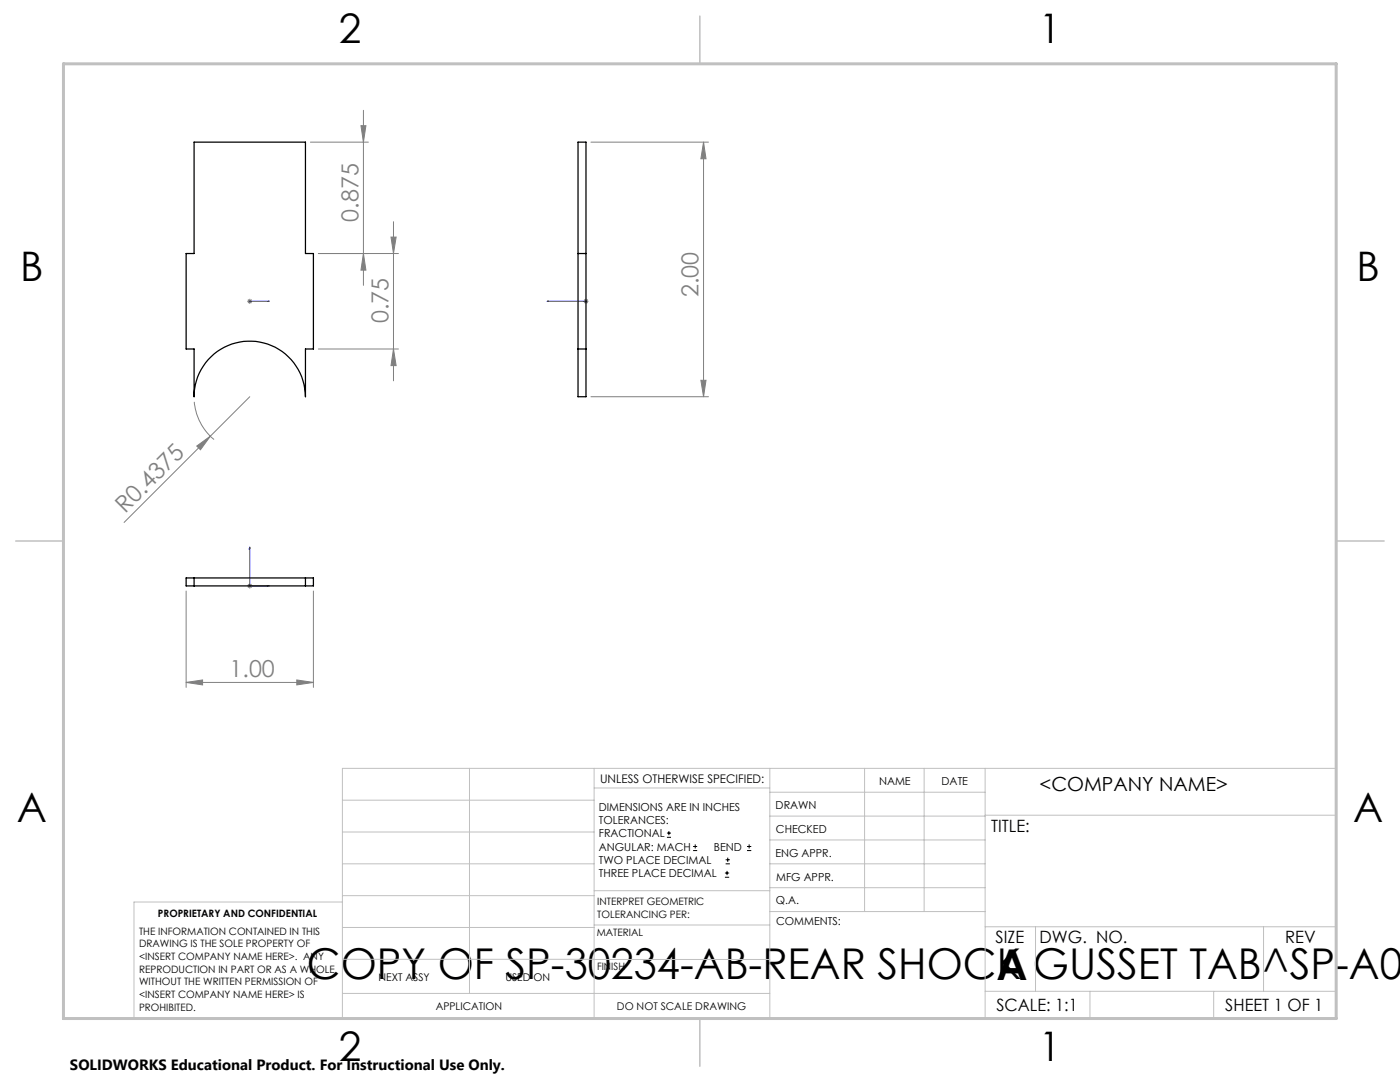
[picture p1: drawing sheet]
<svg xmlns="http://www.w3.org/2000/svg" width="279mm" height="216mm" viewBox="0 0 279 216" stroke-linecap="round" stroke-linejoin="round" font-family="sans-serif">
<g fill="none" stroke="#000" stroke-width=".2">
<path d="M133.1 167.1h.8M133.1 166.2h.8M133.5 165.8v.9M138.3 169.7h.8M138.3 168.9h.8M138.7 168.5v.8M144.7 175h.8M144.7 174.2h.8M144.8 172.4h.9M144.8 171.6h.9M145.1 173.8v.8M145.2 171.1v.9"/>
<path d="M149.1 169.7h.8M149.1 168.9h.8M149.5 168.5v.8"/>
</g>
<path d="M49.7 60.1h.2zM49.8 60.1h.1M49.8 60.1h3.9M53.7 60.1h-.4h.4M109.2 60.1h.4h-.4M109.2 60.1h7.7M116.8 60.1h.3zM116.9 60.1h.1M49.8 109.1l.1 .4h-.2zM49.8 109.1v7.8h3.9M53.3 116.8l.4 .1-.4 .1z" fill="none" stroke="#00f" stroke-width=".2"/>
<g fill="none" stroke="#808080" stroke-width=".2">
<path d="M61.9 28.4h11.6M72 25.1h1l-.5 3.3zM72.5 22v34.9M117.9 28.4h23.5M140.4 28.4l.5 3.3h-1zM140.4 28.4v50.8M49.5 59.8l.7 .7M49.8 59.6v1M50.2 59.8l-.7 .7M72.5 50.6l.5 3.3h-1zM78 47.3h1.1l-.6 3.3zM78.5 44.2v31.8"/>
<path d="M79.5 50.6h-16M116.6 59.8l.7 .7M116.9 59.6v1M117.3 59.8l-.7 .7M49.3 60.1h1M49.8 79.2l-25 25M63.5 69.6h16M78.5 69.6l.6 3.4h-1.1zM116.5 60.1h.9M117.9 79.2h23.5M139.9 75.9h1l-.5 3.3zM38.8 80.2a11.1 11.1 0 0 0 3.9 7.5"/>
<path d="M39.3 89l2.7-2-2 2.7zM37.1 117.9v19.3M49.3 116.9h1M49.5 116.6l.7 .7M49.8 116.4v1M50.2 116.6l-.7 .7M62.5 117.9v19.3M37.1 136.2l3.3-.5v1zM37.1 136.2h25.4M59.2 135.7l3.3 .5-3.3 .5z"/>
</g>
<g fill="none" stroke="#c0c0c0" stroke-width=".2">
<path d="M68.3 159.7h50.3M93.7 153.3v44.9M118.6 153.3v49.9M118.6 157.2h35M153.6 153.3v49.9M153.6 158.1h43M172.5 153.3v28.6M184.4 153.3v28.6M196.6 153.3v49.9M68.3 180h-41.6v23.2h240v-49.9h-198.4v49.9M68.3 166h50.3M68.3 178.7h50.3"/>
<path d="M68.3 172.4h50.3M118.6 177.7h35M153.6 162.8h43M153.6 177.1h43M153.6 172.4h43M153.6 167.6h43M196.6 162.7h70.1M68.3 198.2h85.3M68.3 191.4l85.3 .1M68.3 185.1h50.3M118.6 184.6h35M153.6 181.9h43"/>
<path d="M196.6 184.9h70.1M196.6 197.8h70.1M206.7 184.9v12.9M217.5 197.8v5.4M242.2 197.8v5.4M252.2 184.9v12.9"/>
</g>
<path d="M139.7 3.2v9.5M3.1 107.9h9.6M266.7 107.9h9.5M139.7 203.2v9.6" fill="none" stroke="#c0c0c0" stroke-width=".3"/>
<path d="M12.7 12.7h254v190.5h-254z" fill="none" stroke="#c0c0c0" stroke-width=".6"/>
<g fill="#00f">
<path d="M53.3 60.1h.4zM49.7 60.1h.2z"/>
<path d="M116.8 60.1h.3zM109.2 60.1h.4z"/>
<path d="M53.3 116.8l.4 .1-.4 .1zM49.8 109.1l.1 .4h-.2z"/>
</g>
<g fill="#808080">
<path d="M39.3 89l2.7-2-2 2.7z"/>
<path d="M59.2 135.7l3.3 .5-3.3 .5zM37.1 136.2l3.3-.5v1z"/>
<path d="M78.5 69.6l.6 3.4h-1.1zM78 47.3h1.1l-.6 3.3z"/>
<path d="M72 25.1h1l-.5 3.3zM72.5 50.6l.5 3.3h-1zM140.4 28.4l.5 3.3h-1zM139.9 75.9h1l-.5 3.3z"/>
</g>
<path d="M38.7 28.4h22.3v22.2h1.5v19h-1.5v9.6a11.1 11.1 0 0 0-11.2-11.1 11.1 11.1 0 0 0-11.1 11.1v-9.6h-1.6v-19h1.6zM115.4 28.4h1.5v50.8h-1.5zM115.4 50.6h1.5M115.4 69.6h1.5M38.7 115.3h22.3M38.7 116.9h22.3M38.7 115.3v1.6M38.7 115.3h-1.6v1.6h1.6M61 115.3v1.6M61 115.3h1.5v1.6h-1.5" fill="none" stroke="#000" stroke-width=".25"/>
<g font-size="8.5">
<text x="61.2" y="195.4">COPY OF SP-30234-AB-REAR SHOCK GUSSET TAB^SP-A02</text>
<text x="198.9" y="195.5">A</text>
</g>
<g font-size="8.1">
<text x="67.6" y="8.5">2</text>
<text x="207.3" y="8.5">1</text>
<text x="4" y="56.2">B</text>
<text x="270.7" y="56.2">B</text>
<text x="3.3" y="164.1">A</text>
<text x="270" y="164.1">A</text>
<text x="67.6" y="211.7">2</text>
<text x="207.3" y="211.7">1</text>
</g>
<g font-size="4.7" fill="#808080">
<text x="71.5" y="44.2" transform="rotate(-90 71.5 44.2)">0.875</text>
<text x="139.4" y="59.3" transform="rotate(-90 139.4 59.3)">2.00</text>
<text x="77.5" y="64.5" transform="rotate(-90 77.5 64.5)">0.75</text>
<text x="25" y="102.6" transform="rotate(-45 25 102.6)">R0.4375</text>
<text x="45.8" y="135.1">1.00</text>
</g>
<text font-size="3.9" x="207.5" y="157.8">&lt;COMPANY NAME&gt;</text>
<g font-size="3.4">
<text x="197.8" y="166">TITLE:</text>
<text x="198.7" y="188.1">SIZE</text>
<text x="207.5" y="188.1">DWG. NO.</text>
<text x="256.5" y="188.2">REV</text>
<text x="198.8" y="201.7">SCALE: 1:1</text>
<text x="244.5" y="201.7">SHEET 1 OF 1</text>
</g>
<text font-size="3" x="14" y="213.5">SOLIDWORKS Educational Product. For Instructional Use Only.</text>
<text font-size="2.4" x="119.8" y="156.2">UNLESS OTHERWISE SPECIFIED:</text>
<g font-size="2.2">
<text x="119.5" y="161.8">DIMENSIONS ARE IN INCHES</text>
<text x="154.8" y="161.4">DRAWN</text>
<text x="175.4" y="156.6">NAME</text>
<text x="187.9" y="156.7">DATE</text>
<text x="119.5" y="164.4">TOLERANCES:</text>
<text x="119.5" y="167.1">FRACTIONAL</text>
<text x="154.9" y="166.3">CHECKED</text>
<text x="119.5" y="169.7">ANGULAR: MACH</text>
<text x="119.5" y="172.4">TWO PLACE DECIMAL</text>
<text x="142.5" y="169.7">BEND</text>
<text x="154.8" y="170.9">ENG APPR.</text>
<text x="119.5" y="175">THREE PLACE DECIMAL</text>
<text x="154.9" y="175.7">MFG APPR.</text>
<text x="154.9" y="180.4">Q.A.</text>
<text x="154.9" y="184.6">COMMENTS:</text>
</g>
<g font-size="2.1">
<text x="75.5" y="195.7">NEXT ASSY</text>
<text x="100.9" y="195.7">USED ON</text>
<text x="86.9" y="201.5">APPLICATION</text>
<text x="123.1" y="201.6">DO NOT SCALE DRAWING</text>
</g>
<g font-size="2">
<text x="31.5" y="182.9">PROPRIETARY AND CONFIDENTIAL</text>
<text x="119.2" y="180.6">INTERPRET GEOMETRIC</text>
<text x="119.2" y="183.1">TOLERANCING PER:</text>
<text x="27.8" y="186.5">THE INFORMATION CONTAINED IN THIS</text>
<text x="27.8" y="189">DRAWING IS THE SOLE PROPERTY OF</text>
<text x="27.8" y="191.6">&lt;INSERT COMPANY NAME HERE&gt;. ANY</text>
<text x="119.1" y="186.7">MATERIAL</text>
<text x="27.8" y="194.1">REPRODUCTION IN PART OR AS A WHOLE</text>
<text x="27.8" y="196.6">WITHOUT THE WRITTEN PERMISSION OF</text>
<text x="119.1" y="193.5">FINISH</text>
<text x="27.8" y="199.1">&lt;INSERT COMPANY NAME HERE&gt; IS</text>
<text x="27.8" y="201.7">PROHIBITED.</text>
</g>
</svg>
